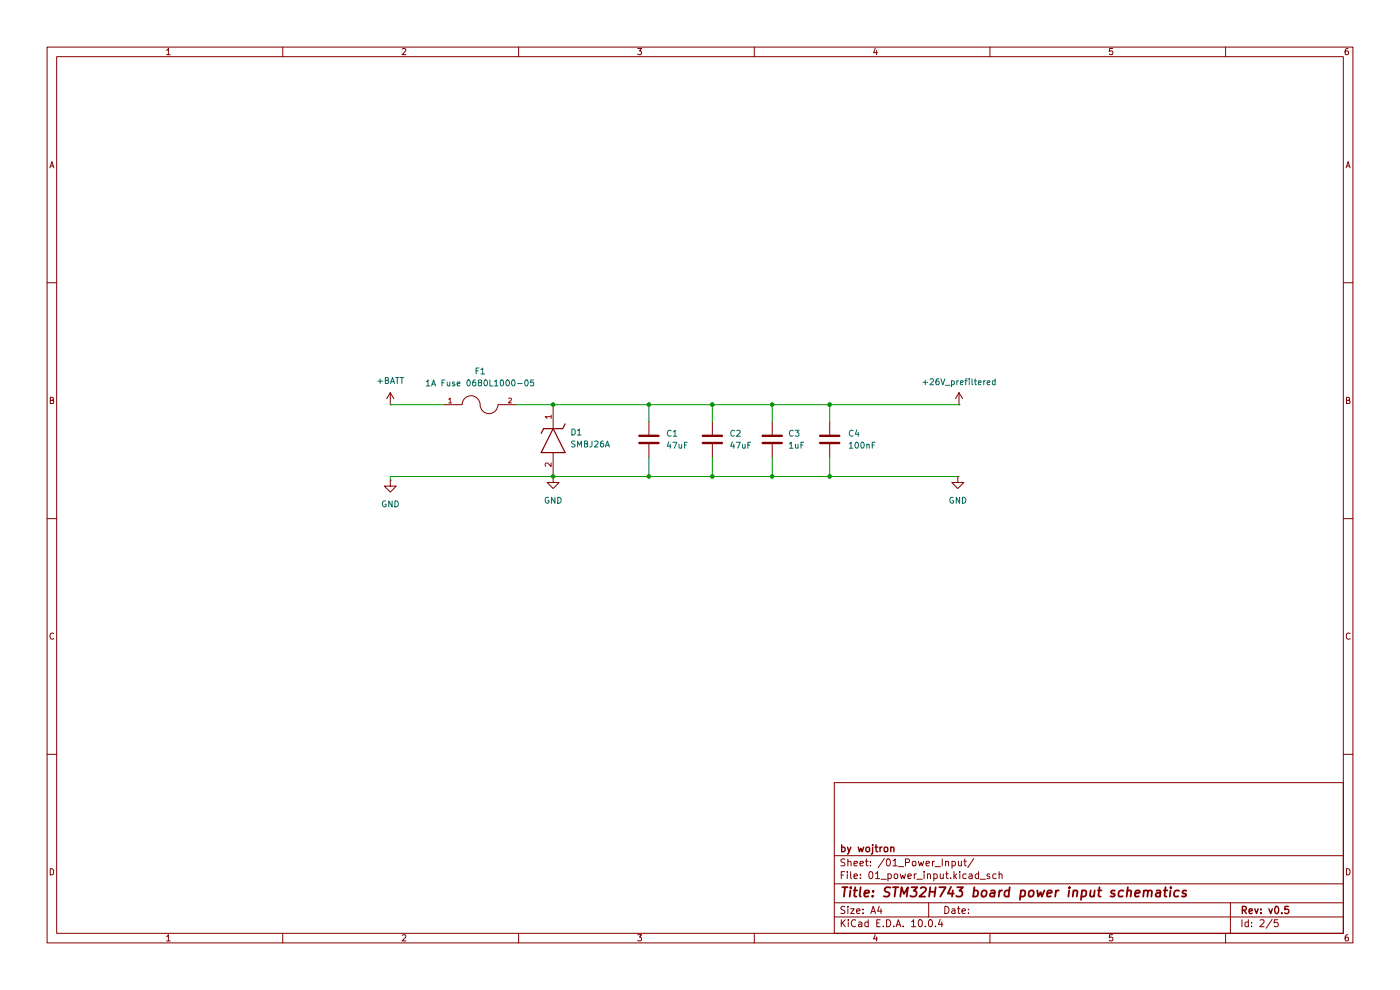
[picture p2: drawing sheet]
(kicad_sch
 (version 20260306)
 (generator "eeschema")
 (generator_version "10.0")
 (paper "A4")
 (title_block
  (title "STM32H743 board power input schematics")
  (rev "v0.5")
  (company "by wojtron"))
 (lib_symbols
  (symbol "Device:C"
   (pin_numbers (hide yes))
   (pin_names
    (offset 0.254)) (exclude_from_sim no) (in_bom yes) (on_board yes)
   (in_pos_files yes)
   (duplicate_pin_numbers_are_jumpers no)
   (property "Reference" "C" (at 0.635 2.54 0) (show_name no) (do_not_autoplace no) (effects (font (size 1.27 1.27)) (justify left)))
   (property "Value" "C" (at 0.635 -2.54 0) (show_name no) (do_not_autoplace no) (effects (font (size 1.27 1.27)) (justify left)))
   (property "Footprint" "" (at 0.9652 -3.81 0) (show_name no) (do_not_autoplace no) (hide yes) (effects (font (size 1.27 1.27))))
   (property "Datasheet" "" (at 0 0 0) (show_name no) (do_not_autoplace no) (hide yes) (effects (font (size 1.27 1.27))))
   (property "Description" "Unpolarized capacitor" (at 0 0 0) (show_name no) (do_not_autoplace no) (hide yes) (effects (font (size 1.27 1.27))))
   (symbol "C_0_1"
    (polyline (pts (xy -2.032 0.762) (xy 2.032 0.762)) (stroke (width 0.508) (type default)) (fill (type none)))
    (polyline (pts (xy -2.032 -0.762) (xy 2.032 -0.762)) (stroke (width 0.508) (type default)) (fill (type none))))
   (symbol "C_1_1"
    (pin passive line (at 0 3.81 270) (length 2.794) (name "" (effects (font (size 1.27 1.27)))) (number "1" (effects (font (size 1.27 1.27)))))
    (pin passive line (at 0 -3.81 90) (length 2.794) (name "" (effects (font (size 1.27 1.27)))) (number "2" (effects (font (size 1.27 1.27))))))
   (embedded_fonts no))
  (symbol "STM32H743_board_library_symbols:0680L1000-05"
   (pin_names
    (offset 1.016)) (exclude_from_sim no) (in_bom yes) (on_board yes)
   (in_pos_files yes)
   (duplicate_pin_numbers_are_jumpers no)
   (property "Reference" "F" (at -5.08 2.54 0) (show_name no) (do_not_autoplace no) (effects (font (size 1.27 1.27)) (justify left bottom)))
   (property "Value" "0680L1000-05" (at -5.08 -3.81 0) (show_name no) (do_not_autoplace no) (effects (font (size 1.27 1.27)) (justify left bottom)))
   (property "Footprint" "STM32H743_board_library_footprints:FUSC6125X279N" (at 0 0 0) (show_name no) (do_not_autoplace no) (hide yes) (effects (font (size 1.27 1.27)) (justify bottom)))
   (property "Datasheet" "https://www.tme.eu/pl/details/0680l1000-05/bezpieczniki-smd-2410-zwloczne/bel-fuse/" (at 0 0 0) (show_name no) (do_not_autoplace no) (hide yes) (effects (font (size 1.27 1.27))))
   (property "Description" "" (at 0 0 0) (show_name no) (do_not_autoplace no) (hide yes) (effects (font (size 1.27 1.27))))
   (property "PARTREV" "0679H Apr2019" (at 0 0 0) (show_name no) (do_not_autoplace no) (hide yes) (effects (font (size 1.27 1.27)) (justify bottom)))
   (property "MANUFACTURER" "BELFUSE" (at 0 0 0) (show_name no) (do_not_autoplace no) (hide yes) (effects (font (size 1.27 1.27)) (justify bottom)))
   (property "MAXIMUM_PACKAGE_HEIGHT" "2.79mm" (at 0 0 0) (show_name no) (do_not_autoplace no) (hide yes) (effects (font (size 1.27 1.27)) (justify bottom)))
   (property "STANDARD" "IPC-7351B" (at 0 0 0) (show_name no) (do_not_autoplace no) (hide yes) (effects (font (size 1.27 1.27)) (justify bottom)))
   (symbol "0680L1000-05_0_0"
    (polyline (pts (xy -5.08 0) (xy -3.81 0)) (stroke (width 0.1524) (type default)) (fill (type none)))
    (arc (start -3.81 0) (mid -1.905 1.8967) (end 0 0) (stroke (width 0.1524) (type default)) (fill (type none)))
    (arc (start 3.81 0) (mid 1.905 -1.8967) (end 0 0) (stroke (width 0.1524) (type default)) (fill (type none)))
    (polyline (pts (xy 5.08 0) (xy 3.81 0)) (stroke (width 0.1524) (type default)) (fill (type none)))
    (pin passive line (at -7.62 0 0) (length 2.54) (name "" (effects (font (size 1.016 1.016)))) (number "1" (effects (font (size 1.016 1.016)))))
    (pin passive line (at 7.62 0 180) (length 2.54) (name "" (effects (font (size 1.016 1.016)))) (number "2" (effects (font (size 1.016 1.016))))))
   (embedded_fonts no))
  (symbol "STM32H743_board_library_symbols:SMBJ26A"
   (pin_names (hide yes)) (exclude_from_sim no) (in_bom yes) (on_board yes)
   (in_pos_files yes)
   (duplicate_pin_numbers_are_jumpers no)
   (property "Reference" "D" (at -0.762 5.588 0) (show_name no) (do_not_autoplace no) (effects (font (size 1.27 1.27)) (justify left bottom)))
   (property "Value" "SMBJ26A" (at -1.016 3.302 0) (show_name no) (do_not_autoplace no) (effects (font (size 1.27 1.27)) (justify left bottom)))
   (property "Footprint" "Diode_SMD:D_SMB" (at 10.16 -93.65 0) (show_name no) (do_not_autoplace no) (hide yes) (effects (font (size 1.27 1.27)) (justify left bottom)))
   (property "Datasheet" "https://www.tme.eu/pl/details/smbj26a-tr/diody-tvs-smd-jednokierunkowe/stmicroelectronics/" (at 10.16 -193.65 0) (show_name no) (do_not_autoplace no) (hide yes) (effects (font (size 1.27 1.27)) (justify left bottom)))
   (property "Description" "" (at 0 0 0) (show_name no) (do_not_autoplace no) (hide yes) (effects (font (size 1.27 1.27))))
   (property "Height" "2.44" (at 10.16 -393.65 0) (show_name no) (do_not_autoplace no) (hide yes) (effects (font (size 1.27 1.27)) (justify left bottom)))
   (property "TME Electronic Components Part Number" "" (at 10.16 -493.65 0) (show_name no) (do_not_autoplace no) (hide yes) (effects (font (size 1.27 1.27)) (justify left bottom)))
   (property "TME Electronic Components Price/Stock" "" (at 10.16 -593.65 0) (show_name no) (do_not_autoplace no) (hide yes) (effects (font (size 1.27 1.27)) (justify left bottom)))
   (property "Manufacturer_Name" "Vishay" (at 10.16 -693.65 0) (show_name no) (do_not_autoplace no) (hide yes) (effects (font (size 1.27 1.27)) (justify left bottom)))
   (property "Manufacturer_Part_Number" "SMBJ5.0A-E3/5B" (at 10.16 -793.65 0) (show_name no) (do_not_autoplace no) (hide yes) (effects (font (size 1.27 1.27)) (justify left bottom)))
   (symbol "SMBJ26A_1_1"
    (polyline (pts (xy 4.064 2.54) (xy 5.08 2.032)) (stroke (width 0.254) (type default)) (fill (type none)))
    (polyline (pts (xy 5.08 0) (xy 10.16 2.54)) (stroke (width 0.254) (type default)) (fill (type none)))
    (polyline (pts (xy 5.08 -2.032) (xy 5.08 2.032)) (stroke (width 0.254) (type default)) (fill (type none)))
    (polyline (pts (xy 5.08 -2.032) (xy 6.096 -2.54)) (stroke (width 0.254) (type default)) (fill (type none)))
    (polyline (pts (xy 10.16 -2.54) (xy 5.08 0)) (stroke (width 0.254) (type default)) (fill (type none)))
    (polyline (pts (xy 10.16 -2.54) (xy 10.16 2.54)) (stroke (width 0.254) (type default)) (fill (type none)))
    (pin passive line (at 0 0 0) (length 5.08) (name "K" (effects (font (size 1.27 1.27)))) (number "1" (effects (font (size 1.27 1.27)))))
    (pin passive line (at 15.24 0 180) (length 5.08) (name "A" (effects (font (size 1.27 1.27)))) (number "2" (effects (font (size 1.27 1.27))))))
   (embedded_fonts no))
  (symbol "power:+24V"
   (power global)
   (pin_numbers (hide yes))
   (pin_names
    (offset 0) (hide yes)) (exclude_from_sim no) (in_bom yes) (on_board yes)
   (in_pos_files yes)
   (duplicate_pin_numbers_are_jumpers no)
   (property "Reference" "#PWR" (at 0 -3.81 0) (show_name no) (do_not_autoplace no) (hide yes) (effects (font (size 1.27 1.27))))
   (property "Value" "+24V" (at 0 3.556 0) (show_name no) (do_not_autoplace no) (effects (font (size 1.27 1.27))))
   (property "Footprint" "" (at 0 0 0) (show_name no) (do_not_autoplace no) (hide yes) (effects (font (size 1.27 1.27))))
   (property "Datasheet" "" (at 0 0 0) (show_name no) (do_not_autoplace no) (hide yes) (effects (font (size 1.27 1.27))))
   (property "Description" "Power symbol creates a global label with name \"+24V\"" (at 0 0 0) (show_name no) (do_not_autoplace no) (hide yes) (effects (font (size 1.27 1.27))))
   (symbol "+24V_0_1"
    (polyline (pts (xy -0.762 1.27) (xy 0 2.54)) (stroke (width 0) (type default)) (fill (type none)))
    (polyline (pts (xy 0 2.54) (xy 0.762 1.27)) (stroke (width 0) (type default)) (fill (type none)))
    (polyline (pts (xy 0 0) (xy 0 2.54)) (stroke (width 0) (type default)) (fill (type none))))
   (symbol "+24V_1_1"
    (pin power_in line (at 0 0 90) (length 0) (name "" (effects (font (size 1.27 1.27)))) (number "1" (effects (font (size 1.27 1.27))))))
   (embedded_fonts no))
  (symbol "power:+BATT"
   (power global)
   (pin_numbers (hide yes))
   (pin_names
    (offset 0) (hide yes)) (exclude_from_sim no) (in_bom yes) (on_board yes)
   (in_pos_files yes)
   (duplicate_pin_numbers_are_jumpers no)
   (property "Reference" "#PWR" (at 0 -3.81 0) (show_name no) (do_not_autoplace no) (hide yes) (effects (font (size 1.27 1.27))))
   (property "Value" "+BATT" (at 0 3.556 0) (show_name no) (do_not_autoplace no) (effects (font (size 1.27 1.27))))
   (property "Footprint" "" (at 0 0 0) (show_name no) (do_not_autoplace no) (hide yes) (effects (font (size 1.27 1.27))))
   (property "Datasheet" "" (at 0 0 0) (show_name no) (do_not_autoplace no) (hide yes) (effects (font (size 1.27 1.27))))
   (property "Description" "Power symbol creates a global label with name \"+BATT\"" (at 0 0 0) (show_name no) (do_not_autoplace no) (hide yes) (effects (font (size 1.27 1.27))))
   (symbol "+BATT_0_1"
    (polyline (pts (xy -0.762 1.27) (xy 0 2.54)) (stroke (width 0) (type default)) (fill (type none)))
    (polyline (pts (xy 0 2.54) (xy 0.762 1.27)) (stroke (width 0) (type default)) (fill (type none)))
    (polyline (pts (xy 0 0) (xy 0 2.54)) (stroke (width 0) (type default)) (fill (type none))))
   (symbol "+BATT_1_1"
    (pin power_in line (at 0 0 90) (length 0) (name "" (effects (font (size 1.27 1.27)))) (number "1" (effects (font (size 1.27 1.27))))))
   (embedded_fonts no))
  (symbol "power:GND"
   (power global)
   (pin_numbers (hide yes))
   (pin_names
    (offset 0) (hide yes)) (exclude_from_sim no) (in_bom yes) (on_board yes)
   (in_pos_files yes)
   (duplicate_pin_numbers_are_jumpers no)
   (property "Reference" "#PWR" (at 0 -6.35 0) (show_name no) (do_not_autoplace no) (hide yes) (effects (font (size 1.27 1.27))))
   (property "Value" "GND" (at 0 -3.81 0) (show_name no) (do_not_autoplace no) (effects (font (size 1.27 1.27))))
   (property "Footprint" "" (at 0 0 0) (show_name no) (do_not_autoplace no) (hide yes) (effects (font (size 1.27 1.27))))
   (property "Datasheet" "" (at 0 0 0) (show_name no) (do_not_autoplace no) (hide yes) (effects (font (size 1.27 1.27))))
   (property "Description" "Power symbol creates a global label with name \"GND\" , ground" (at 0 0 0) (show_name no) (do_not_autoplace no) (hide yes) (effects (font (size 1.27 1.27))))
   (symbol "GND_0_1"
    (polyline (pts (xy 0 0) (xy 0 -1.27) (xy 1.27 -1.27) (xy 0 -2.54) (xy -1.27 -1.27) (xy 0 -1.27)) (stroke (width 0) (type default)) (fill (type none))))
   (symbol "GND_1_1"
    (pin power_in line (at 0 0 270) (length 0) (name "" (effects (font (size 1.27 1.27)))) (number "1" (effects (font (size 1.27 1.27))))))
   (embedded_fonts no)))
 (junction
  (at 151.13 85.852)
  (diameter 0)
  (color 0 0 0 0))
 (junction
  (at 151.13 101.092)
  (diameter 0)
  (color 0 0 0 0))
 (junction
  (at 163.83 101.092)
  (diameter 0)
  (color 0 0 0 0))
 (junction
  (at 163.83 85.852)
  (diameter 0)
  (color 0 0 0 0))
 (junction
  (at 117.348 101.092)
  (diameter 0)
  (color 0 0 0 0))
 (junction
  (at 176.022 85.852)
  (diameter 0)
  (color 0 0 0 0))
 (junction
  (at 137.668 85.852)
  (diameter 0)
  (color 0 0 0 0))
 (junction
  (at 137.668 101.092)
  (diameter 0)
  (color 0 0 0 0))
 (junction
  (at 117.348 85.852)
  (diameter 0)
  (color 0 0 0 0))
 (junction
  (at 176.022 101.092)
  (diameter 0)
  (color 0 0 0 0))
 (wire
  (pts (xy 176.022 85.852) (xy 203.454 85.852))
  (stroke (width 0) (type default)))
 (wire
  (pts (xy 117.348 101.092) (xy 137.668 101.092))
  (stroke (width 0) (type default)))
 (wire
  (pts (xy 137.668 85.852) (xy 151.13 85.852))
  (stroke (width 0) (type default)))
 (wire
  (pts (xy 137.668 97.028) (xy 137.668 101.092))
  (stroke (width 0) (type default)))
 (wire
  (pts (xy 163.83 85.852) (xy 176.022 85.852))
  (stroke (width 0) (type default)))
 (wire
  (pts (xy 82.804 101.092) (xy 82.804 101.854))
  (stroke (width 0) (type default)))
 (wire
  (pts (xy 137.668 85.852) (xy 137.668 89.408))
  (stroke (width 0) (type default)))
 (wire
  (pts (xy 151.13 89.408) (xy 151.13 85.852))
  (stroke (width 0) (type default)))
 (wire
  (pts (xy 109.474 85.852) (xy 117.348 85.852))
  (stroke (width 0) (type default)))
 (wire
  (pts (xy 82.804 101.092) (xy 117.348 101.092))
  (stroke (width 0) (type default)))
 (wire
  (pts (xy 151.13 97.028) (xy 151.13 101.092))
  (stroke (width 0) (type default)))
 (wire
  (pts (xy 176.022 85.852) (xy 176.022 89.408))
  (stroke (width 0) (type default)))
 (wire
  (pts (xy 176.022 101.092) (xy 203.2 101.092))
  (stroke (width 0) (type default)))
 (wire
  (pts (xy 163.83 101.092) (xy 176.022 101.092))
  (stroke (width 0) (type default)))
 (wire
  (pts (xy 176.022 101.092) (xy 176.022 97.028))
  (stroke (width 0) (type default)))
 (wire
  (pts (xy 151.13 101.092) (xy 163.83 101.092))
  (stroke (width 0) (type default)))
 (wire
  (pts (xy 82.804 85.852) (xy 94.234 85.852))
  (stroke (width 0) (type default)))
 (wire
  (pts (xy 117.348 85.852) (xy 137.668 85.852))
  (stroke (width 0) (type default)))
 (wire
  (pts (xy 151.13 85.852) (xy 163.83 85.852))
  (stroke (width 0) (type default)))
 (wire
  (pts (xy 163.83 85.852) (xy 163.83 89.408))
  (stroke (width 0) (type default)))
 (wire
  (pts (xy 163.83 97.028) (xy 163.83 101.092))
  (stroke (width 0) (type default)))
 (wire
  (pts (xy 137.668 101.092) (xy 151.13 101.092))
  (stroke (width 0) (type default)))
 (symbol
  (lib_id "power:GND")
  (at 117.348 101.092 0)
  (unit 1)
  (body_style 1)
  (exclude_from_sim no)
  (in_bom yes)
  (on_board yes)
  (in_pos_files yes)
  (dnp no)
  (fields_autoplaced yes)
  (property "Reference" "#PWR03" (at 117.348 107.442 0) (hide yes) (show_name no) (do_not_autoplace no) (effects (font (size 1.27 1.27))))
  (property "Value" "GND" (at 117.348 106.172 0) (show_name no) (do_not_autoplace no) (effects (font (size 1.27 1.27))))
  (property "Footprint" "" (at 117.348 101.092 0) (hide yes) (show_name no) (do_not_autoplace no) (effects (font (size 1.27 1.27))))
  (property "Datasheet" "" (at 117.348 101.092 0) (hide yes) (show_name no) (do_not_autoplace no) (effects (font (size 1.27 1.27))))
  (property "Description" "Power symbol creates a global label with name \"GND\" , ground" (at 117.348 101.092 0) (hide yes) (show_name no) (do_not_autoplace no) (effects (font (size 1.27 1.27))))
  (pin "1"))
 (symbol
  (lib_id "power:+24V")
  (at 203.454 85.852 0)
  (unit 1)
  (body_style 1)
  (exclude_from_sim no)
  (in_bom yes)
  (on_board yes)
  (in_pos_files yes)
  (dnp no)
  (fields_autoplaced yes)
  (property "Reference" "#PWR02" (at 203.454 89.662 0) (hide yes) (show_name no) (do_not_autoplace no) (effects (font (size 1.27 1.27))))
  (property "Value" "+26V_prefiltered" (at 203.454 81.026 0) (show_name no) (do_not_autoplace no) (effects (font (size 1.27 1.27))))
  (property "Footprint" "" (at 203.454 85.852 0) (hide yes) (show_name no) (do_not_autoplace no) (effects (font (size 1.27 1.27))))
  (property "Datasheet" "" (at 203.454 85.852 0) (hide yes) (show_name no) (do_not_autoplace no) (effects (font (size 1.27 1.27))))
  (property "Description" "Power symbol creates a global label with name \"+24V\"" (at 203.454 85.852 0) (hide yes) (show_name no) (do_not_autoplace no) (effects (font (size 1.27 1.27))))
  (pin "1"))
 (symbol
  (lib_id "power:+BATT")
  (at 82.804 85.852 0)
  (unit 1)
  (body_style 1)
  (exclude_from_sim no)
  (in_bom yes)
  (on_board yes)
  (in_pos_files yes)
  (dnp no)
  (fields_autoplaced yes)
  (property "Reference" "#PWR01" (at 82.804 89.662 0) (hide yes) (show_name no) (do_not_autoplace no) (effects (font (size 1.27 1.27))))
  (property "Value" "+BATT" (at 82.804 80.772 0) (show_name no) (do_not_autoplace no) (effects (font (size 1.27 1.27))))
  (property "Footprint" "" (at 82.804 85.852 0) (hide yes) (show_name no) (do_not_autoplace no) (effects (font (size 1.27 1.27))))
  (property "Datasheet" "" (at 82.804 85.852 0) (hide yes) (show_name no) (do_not_autoplace no) (effects (font (size 1.27 1.27))))
  (property "Description" "Power symbol creates a global label with name \"+BATT\"" (at 82.804 85.852 0) (hide yes) (show_name no) (do_not_autoplace no) (effects (font (size 1.27 1.27))))
  (pin "1"))
 (symbol
  (lib_id "STM32H743_board_library_symbols:SMBJ26A")
  (at 117.348 85.852 270)
  (unit 1)
  (body_style 1)
  (exclude_from_sim no)
  (in_bom yes)
  (on_board yes)
  (in_pos_files yes)
  (dnp no)
  (fields_autoplaced yes)
  (property "Reference" "D1" (at 120.904 91.6939 90) (show_name no) (do_not_autoplace no) (effects (font (size 1.27 1.27)) (justify left)))
  (property "Value" "SMBJ26A" (at 120.904 94.2339 90) (show_name no) (do_not_autoplace no) (effects (font (size 1.27 1.27)) (justify left)))
  (property "Footprint" "Diode_SMD:D_SMB" (at 23.698 96.012 0) (hide yes) (show_name no) (do_not_autoplace no) (effects (font (size 1.27 1.27)) (justify left bottom)))
  (property "Datasheet" "https://www.tme.eu/pl/details/smbj26a-tr/diody-tvs-smd-jednokierunkowe/stmicroelectronics/" (at -76.302 96.012 0) (hide yes) (show_name no) (do_not_autoplace no) (effects (font (size 1.27 1.27)) (justify left bottom)))
  (property "Description" "Bidirectional transient-voltage-suppression diode" (at 117.348 85.852 0) (hide yes) (show_name no) (do_not_autoplace no) (effects (font (size 1.27 1.27))))
  (property "Height" "2.44" (at -276.302 96.012 0) (hide yes) (show_name no) (do_not_autoplace no) (effects (font (size 1.27 1.27)) (justify left bottom)))
  (property "TME Electronic Components Part Number" "" (at -376.302 96.012 0) (hide yes) (show_name no) (do_not_autoplace no) (effects (font (size 1.27 1.27)) (justify left bottom)))
  (property "TME Electronic Components Price/Stock" "" (at -476.302 96.012 0) (hide yes) (show_name no) (do_not_autoplace no) (effects (font (size 1.27 1.27)) (justify left bottom)))
  (property "Manufacturer_Name" "Vishay" (at -576.302 96.012 0) (hide yes) (show_name no) (do_not_autoplace no) (effects (font (size 1.27 1.27)) (justify left bottom)))
  (property "Manufacturer_Part_Number" "SMBJ5.0A-E3/5B" (at -676.302 96.012 0) (hide yes) (show_name no) (do_not_autoplace no) (effects (font (size 1.27 1.27)) (justify left bottom)))
  (pin "2")
  (pin "1"))
 (symbol
  (lib_id "power:GND")
  (at 203.2 101.092 0)
  (unit 1)
  (body_style 1)
  (exclude_from_sim no)
  (in_bom yes)
  (on_board yes)
  (in_pos_files yes)
  (dnp no)
  (fields_autoplaced yes)
  (property "Reference" "#PWR04" (at 203.2 107.442 0) (hide yes) (show_name no) (do_not_autoplace no) (effects (font (size 1.27 1.27))))
  (property "Value" "GND" (at 203.2 106.172 0) (show_name no) (do_not_autoplace no) (effects (font (size 1.27 1.27))))
  (property "Footprint" "" (at 203.2 101.092 0) (hide yes) (show_name no) (do_not_autoplace no) (effects (font (size 1.27 1.27))))
  (property "Datasheet" "" (at 203.2 101.092 0) (hide yes) (show_name no) (do_not_autoplace no) (effects (font (size 1.27 1.27))))
  (property "Description" "Power symbol creates a global label with name \"GND\" , ground" (at 203.2 101.092 0) (hide yes) (show_name no) (do_not_autoplace no) (effects (font (size 1.27 1.27))))
  (pin "1"))
 (symbol
  (lib_id "power:GND")
  (at 82.804 101.854 0)
  (unit 1)
  (body_style 1)
  (exclude_from_sim no)
  (in_bom yes)
  (on_board yes)
  (in_pos_files yes)
  (dnp no)
  (fields_autoplaced yes)
  (property "Reference" "#PWR05" (at 82.804 108.204 0) (hide yes) (show_name no) (do_not_autoplace no) (effects (font (size 1.27 1.27))))
  (property "Value" "GND" (at 82.804 106.934 0) (show_name no) (do_not_autoplace no) (effects (font (size 1.27 1.27))))
  (property "Footprint" "" (at 82.804 101.854 0) (hide yes) (show_name no) (do_not_autoplace no) (effects (font (size 1.27 1.27))))
  (property "Datasheet" "" (at 82.804 101.854 0) (hide yes) (show_name no) (do_not_autoplace no) (effects (font (size 1.27 1.27))))
  (property "Description" "Power symbol creates a global label with name \"GND\" , ground" (at 82.804 101.854 0) (hide yes) (show_name no) (do_not_autoplace no) (effects (font (size 1.27 1.27))))
  (pin "1"))
 (symbol
  (lib_id "Device:C")
  (at 137.668 93.218 0)
  (unit 1)
  (body_style 1)
  (exclude_from_sim no)
  (in_bom yes)
  (on_board yes)
  (in_pos_files yes)
  (dnp no)
  (fields_autoplaced yes)
  (property "Reference" "C1" (at 141.224 91.9479 0) (show_name no) (do_not_autoplace no) (effects (font (size 1.27 1.27)) (justify left)))
  (property "Value" "47uF" (at 141.224 94.4879 0) (show_name no) (do_not_autoplace no) (effects (font (size 1.27 1.27)) (justify left)))
  (property "Footprint" "Capacitor_SMD:C_1206_3216Metric" (at 138.6332 97.028 0) (hide yes) (show_name no) (do_not_autoplace no) (effects (font (size 1.27 1.27))))
  (property "Datasheet" "https://www.mouser.pl/pl/ProductDetail/TDK/C3216X5R1C476M160AB?qs=sGAEpiMZZMvsSlwiRhF8qsDt8B2LujiHTbQnXF56jQ8%3D" (at 137.668 93.218 0) (hide yes) (show_name no) (do_not_autoplace no) (effects (font (size 1.27 1.27))))
  (property "Description" "Unpolarized capacitor" (at 137.668 93.218 0) (hide yes) (show_name no) (do_not_autoplace no) (effects (font (size 1.27 1.27))))
  (pin "1")
  (pin "2"))
 (symbol
  (lib_id "Device:C")
  (at 163.83 93.218 0)
  (unit 1)
  (body_style 1)
  (exclude_from_sim no)
  (in_bom yes)
  (on_board yes)
  (in_pos_files yes)
  (dnp no)
  (fields_autoplaced yes)
  (property "Reference" "C3" (at 167.132 91.9479 0) (show_name no) (do_not_autoplace no) (effects (font (size 1.27 1.27)) (justify left)))
  (property "Value" "1uF" (at 167.132 94.4879 0) (show_name no) (do_not_autoplace no) (effects (font (size 1.27 1.27)) (justify left)))
  (property "Footprint" "Capacitor_SMD:C_0603_1608Metric" (at 164.7952 97.028 0) (hide yes) (show_name no) (do_not_autoplace no) (effects (font (size 1.27 1.27))))
  (property "Datasheet" "https://www.mouser.pl/pl/ProductDetail/Walsin/SH18B105K160CT?qs=sGAEpiMZZMvsSlwiRhF8qtsBU8Zhqm2RmT0Bgn2YuQ8dzHrby8oIxA%3D%3D" (at 163.83 93.218 0) (hide yes) (show_name no) (do_not_autoplace no) (effects (font (size 1.27 1.27))))
  (property "Description" "Unpolarized capacitor" (at 163.83 93.218 0) (hide yes) (show_name no) (do_not_autoplace no) (effects (font (size 1.27 1.27))))
  (pin "1")
  (pin "2"))
 (symbol
  (lib_id "Device:C")
  (at 176.022 93.218 0)
  (unit 1)
  (body_style 1)
  (exclude_from_sim no)
  (in_bom yes)
  (on_board yes)
  (in_pos_files yes)
  (dnp no)
  (fields_autoplaced yes)
  (property "Reference" "C4" (at 179.832 91.9479 0) (show_name no) (do_not_autoplace no) (effects (font (size 1.27 1.27)) (justify left)))
  (property "Value" "100nF" (at 179.832 94.4879 0) (show_name no) (do_not_autoplace no) (effects (font (size 1.27 1.27)) (justify left)))
  (property "Footprint" "Capacitor_SMD:C_01005_0402Metric" (at 176.9872 97.028 0) (hide yes) (show_name no) (do_not_autoplace no) (effects (font (size 1.27 1.27))))
  (property "Datasheet" "https://www.mouser.pl/pl/ProductDetail/TAIYO-YUDEN/MSAST105SB7104MFNB25?qs=sGAEpiMZZMs7ZEmUmaUL09vzuHXozE3EkFe3RaEcrjM8N4qw%2FjFtLg%3D%3D" (at 176.022 93.218 0) (hide yes) (show_name no) (do_not_autoplace no) (effects (font (size 1.27 1.27))))
  (property "Description" "Unpolarized capacitor" (at 176.022 93.218 0) (hide yes) (show_name no) (do_not_autoplace no) (effects (font (size 1.27 1.27))))
  (pin "1")
  (pin "2"))
 (symbol
  (lib_id "Device:C")
  (at 151.13 93.218 0)
  (unit 1)
  (body_style 1)
  (exclude_from_sim no)
  (in_bom yes)
  (on_board yes)
  (in_pos_files yes)
  (dnp no)
  (fields_autoplaced yes)
  (property "Reference" "C2" (at 154.686 91.9479 0) (show_name no) (do_not_autoplace no) (effects (font (size 1.27 1.27)) (justify left)))
  (property "Value" "47uF" (at 154.686 94.4879 0) (show_name no) (do_not_autoplace no) (effects (font (size 1.27 1.27)) (justify left)))
  (property "Footprint" "Capacitor_SMD:C_1206_3216Metric" (at 152.0952 97.028 0) (hide yes) (show_name no) (do_not_autoplace no) (effects (font (size 1.27 1.27))))
  (property "Datasheet" "https://www.mouser.pl/pl/ProductDetail/TDK/C3216X5R1C476M160AB?qs=sGAEpiMZZMvsSlwiRhF8qsDt8B2LujiHTbQnXF56jQ8%3D" (at 151.13 93.218 0) (hide yes) (show_name no) (do_not_autoplace no) (effects (font (size 1.27 1.27))))
  (property "Description" "Unpolarized capacitor" (at 151.13 93.218 0) (hide yes) (show_name no) (do_not_autoplace no) (effects (font (size 1.27 1.27))))
  (pin "1")
  (pin "2"))
 (symbol
  (lib_id "STM32H743_board_library_symbols:0680L1000-05")
  (at 101.854 85.852 0)
  (unit 1)
  (body_style 1)
  (exclude_from_sim no)
  (in_bom yes)
  (on_board yes)
  (in_pos_files yes)
  (dnp no)
  (fields_autoplaced yes)
  (property "Reference" "F1" (at 101.854 78.74 0) (show_name no) (do_not_autoplace no) (effects (font (size 1.27 1.27))))
  (property "Value" "1A Fuse 0680L1000-05" (at 101.854 81.28 0) (show_name no) (do_not_autoplace no) (effects (font (size 1.27 1.27))))
  (property "Footprint" "STM32H743_board_library_footprints:FUSC6125X279N" (at 101.854 85.852 0) (hide yes) (show_name no) (do_not_autoplace no) (effects (font (size 1.27 1.27)) (justify bottom)))
  (property "Datasheet" "https://www.tme.eu/pl/details/0680l1000-05/bezpieczniki-smd-2410-zwloczne/bel-fuse/" (at 101.854 85.852 0) (hide yes) (show_name no) (do_not_autoplace no) (effects (font (size 1.27 1.27))))
  (property "Description" "" (at 101.854 85.852 0) (hide yes) (show_name no) (do_not_autoplace no) (effects (font (size 1.27 1.27))))
  (property "PARTREV" "0679H Apr2019" (at 101.854 85.852 0) (hide yes) (show_name no) (do_not_autoplace no) (effects (font (size 1.27 1.27)) (justify bottom)))
  (property "MANUFACTURER" "BELFUSE" (at 101.854 85.852 0) (hide yes) (show_name no) (do_not_autoplace no) (effects (font (size 1.27 1.27)) (justify bottom)))
  (property "MAXIMUM_PACKAGE_HEIGHT" "2.79mm" (at 101.854 85.852 0) (hide yes) (show_name no) (do_not_autoplace no) (effects (font (size 1.27 1.27)) (justify bottom)))
  (property "STANDARD" "IPC-7351B" (at 101.854 85.852 0) (hide yes) (show_name no) (do_not_autoplace no) (effects (font (size 1.27 1.27)) (justify bottom)))
  (pin "2")
  (pin "1")))
